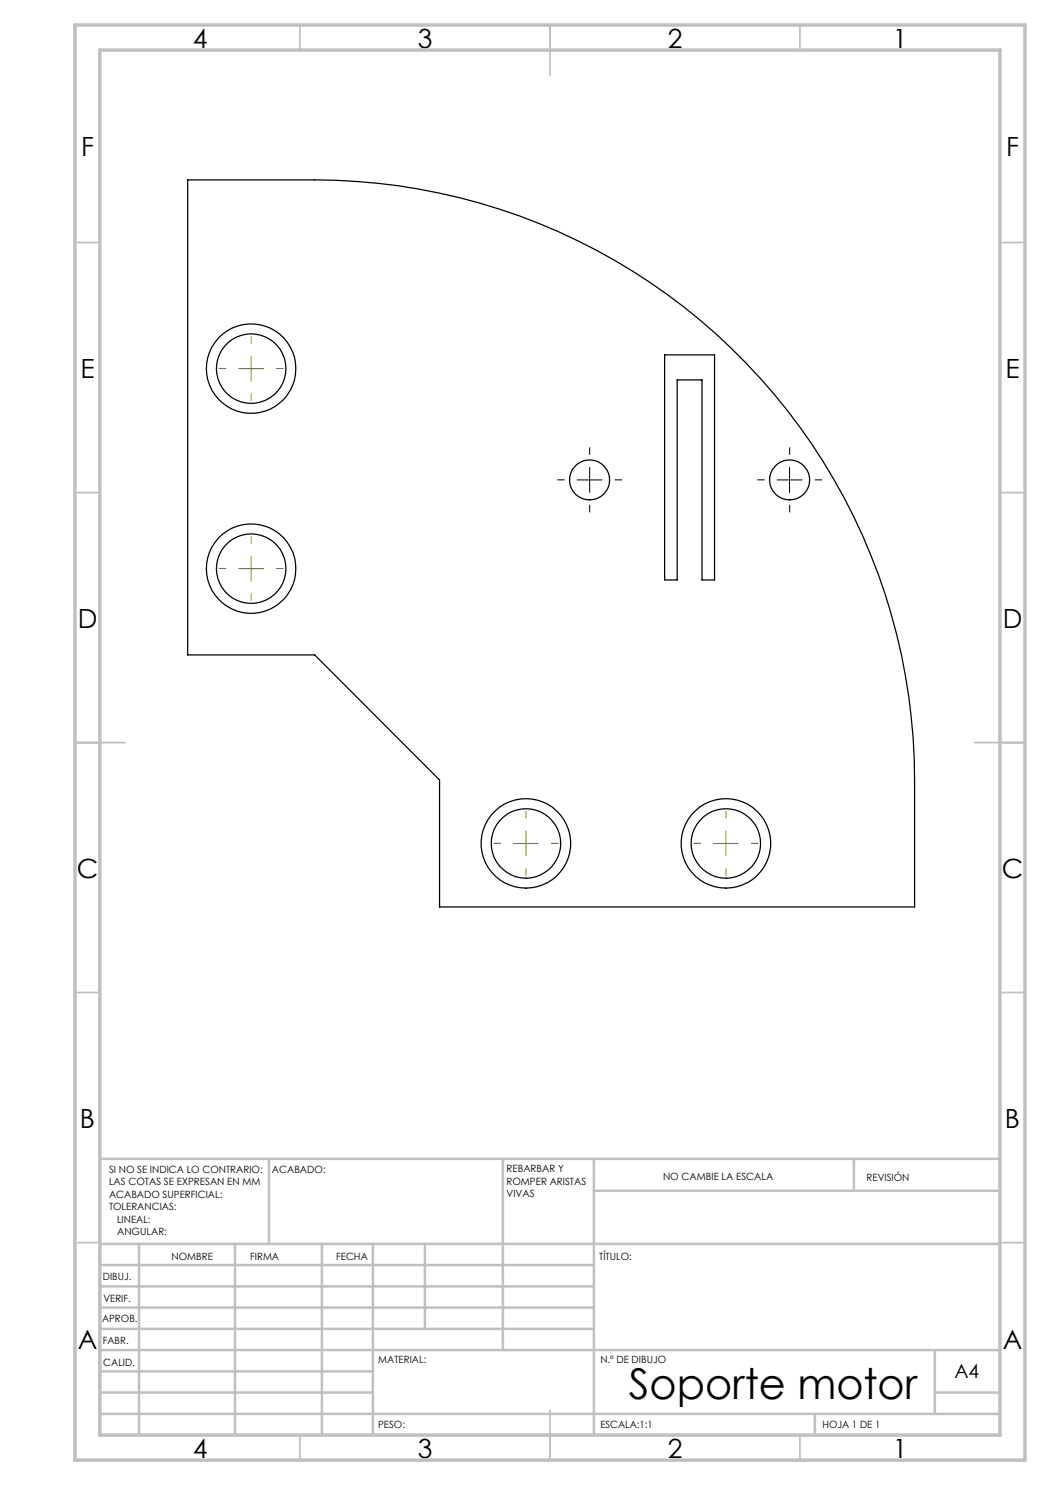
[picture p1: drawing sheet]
<svg xmlns="http://www.w3.org/2000/svg" width="210mm" height="297mm" viewBox="0 0 210 297" stroke-linecap="round" stroke-linejoin="round" font-family="sans-serif">
<g fill="none" stroke="#000" stroke-width=".25">
<path d="M37.5 36h25.4a120 120 0 0 1 120 120v25.4h-95v-25.4l-25-25h-25.4zM132.9 71h10v45h-2.5v-40h-5v40h-2.5z"/>
<circle cx="50.2" cy="73.7" r="9"/>
<circle cx="50.2" cy="73.7" r="6.9"/>
<circle cx="117.9" cy="96" r="4"/>
<circle cx="157.9" cy="96" r="4"/>
<circle cx="50.2" cy="113.7" r="8.9"/>
<circle cx="50.2" cy="113.7" r="6.9"/>
<circle cx="105.2" cy="168.7" r="8.9"/>
<circle cx="105.2" cy="168.7" r="7"/>
<circle cx="145.2" cy="168.7" r="8.9"/>
<circle cx="145.2" cy="168.7" r="7"/>
</g>
<path d="M112.9 96h-1.5M117.9 91v-1.5M122.9 96h1.5M152.9 96h-1.5M157.9 91v-1.5M162.9 96h1.5M117.9 101v1.5M157.9 101v1.5" fill="none" stroke="#000" stroke-width=".2" stroke-dasharray="15.2 1.3 1.3 1.3" stroke-linecap="butt"/>
<g fill="none" stroke="#808000" stroke-width=".2" stroke-dasharray="15.2 1.3 1.3 1.3" stroke-linecap="butt">
<path d="M45.2 73.7h-1.5M50.2 68.7v-1.5M50.2 78.7v1.5M55.2 73.7h1.5M45.2 113.7h-1.5M50.2 108.7v-1.5M50.2 118.7v1.5M55.2 113.7h1.5M100.2 168.7h-1.5M105.2 163.7v-1.5M105.2 173.7v1.5M110.2 168.7h1.5"/>
<path d="M140.2 168.7h-1.5M145.2 163.7v-1.5M145.2 173.7v1.5M150.2 168.7h1.5"/>
</g>
<path d="M115.4 96h5M117.9 93.5v5M155.4 96h5M157.9 93.5v5" fill="none" stroke="#000" stroke-width=".2"/>
<path d="M47.7 73.7h5M50.2 71.2v5M47.7 113.7h5M50.2 111.2v5M102.7 168.7h5M105.2 166.2v5M142.7 168.7h5M145.2 166.2v5" fill="none" stroke="#808000" stroke-width=".2"/>
<g fill="none" stroke="#c0c0c0" stroke-width=".35">
<path d="M60 5v5M110 5v10M160 5v5M15 48.5h5M200 48.5h5M15 98.5h5M200 98.5h5M15 148.5h10M195 148.5h10M15 198.5h5M200 198.5h5M15 248.5h5"/>
<path d="M200 248.5h5M60 287v5M110 282v10M160 287v5"/>
</g>
<g fill="none" stroke="#c0c0c0" stroke-width=".5">
<path d="M53.8 231.8v17M100.6 231.8v38.2M118.8 231.8v55.2M118.8 238.2h81.2M170.8 231.8v6.4M200 231.8h-180v55.2M20 248.8h180M20 257.3h98.8M20 253h98.8M27.8 248.8v38.2M47 248.8v38.2M64.4 248.8v38.2"/>
<path d="M74.6 248.8v38.2M85 248.8v17M20 265.8h98.8M20 261.5h98.8M20 278.5h54.6M20 274.3h54.6M20 270h180M187 278.5h13M187 270v12.8M20 282.8h180M163 282.8v4.2"/>
</g>
<path d="M15 5h190v287h-190zM20 10h180v277h-180z" fill="none" stroke="#c0c0c0" stroke-width=".7"/>
<text font-size="8.5" x="125.8" y="279.7">Soporte motor</text>
<g font-size="5.3">
<text x="38.5" y="9.5">4</text>
<text x="83.5" y="9.5">3</text>
<text x="133.6" y="9.5">2</text>
<text x="178.6" y="9.5">1</text>
<text x="16.2" y="31.3">F</text>
<text x="201.2" y="31.3">F</text>
<text x="16.1" y="75.5">E</text>
<text x="201.1" y="75.5">E</text>
<text x="15.5" y="125.5">D</text>
<text x="200.5" y="125.5">D</text>
<text x="15.4" y="175.5">C</text>
<text x="200.4" y="175.5">C</text>
<text x="16" y="225.5">B</text>
<text x="201" y="225.5">B</text>
<text x="15.5" y="269.8">A</text>
<text x="200.5" y="269.8">A</text>
<text x="38.5" y="291.5">4</text>
<text x="83.5" y="291.5">3</text>
<text x="133.6" y="291.5">2</text>
<text x="178.6" y="291.5">1</text>
</g>
<text font-size="3.9" x="190.9" y="275.5">A4</text>
<g font-size="2">
<text x="21.8" y="234.6">SI NO SE INDICA LO CONTRARIO:</text>
<text x="21.8" y="237.1">LAS COTAS SE EXPRESAN EN MM</text>
<text x="21.8" y="239.6">ACABADO SUPERFICIAL:</text>
<text x="54.4" y="234.6">ACABADO:</text>
<text x="101.3" y="234.5">REBARBAR Y</text>
<text x="101.3" y="237">ROMPER ARISTAS</text>
<text x="101.3" y="239.5">VIVAS</text>
<text x="132.6" y="236">NO CAMBIE LA ESCALA</text>
<text x="173.3" y="236.2">REVISIÓN</text>
<text x="21.8" y="242.1">TOLERANCIAS:</text>
<text x="23.4" y="244.6">LINEAL:</text>
<text x="23.4" y="247.1">ANGULAR:</text>
<text x="34.3" y="252">NOMBRE</text>
<text x="50" y="251.9">FIRMA</text>
<text x="67.2" y="251.9">FECHA</text>
<text x="119.9" y="251.9">TÍTULO:</text>
<text x="20.6" y="256.1">DIBUJ.</text>
<text x="20.7" y="260.3">VERIF.</text>
<text x="20.4" y="264.4">APROB.</text>
<text x="20.5" y="268.8">FABR.</text>
<text x="20.7" y="273.1">CALID.</text>
<text x="75.6" y="272.5">MATERIAL:</text>
<text x="120.1" y="272.5">N.º DE DIBUJO</text>
<text x="75.6" y="285.5">PESO:</text>
<text x="120.1" y="285.6">ESCALA:1:1</text>
<text x="164.5" y="285.6">HOJA 1 DE 1</text>
</g>
</svg>
